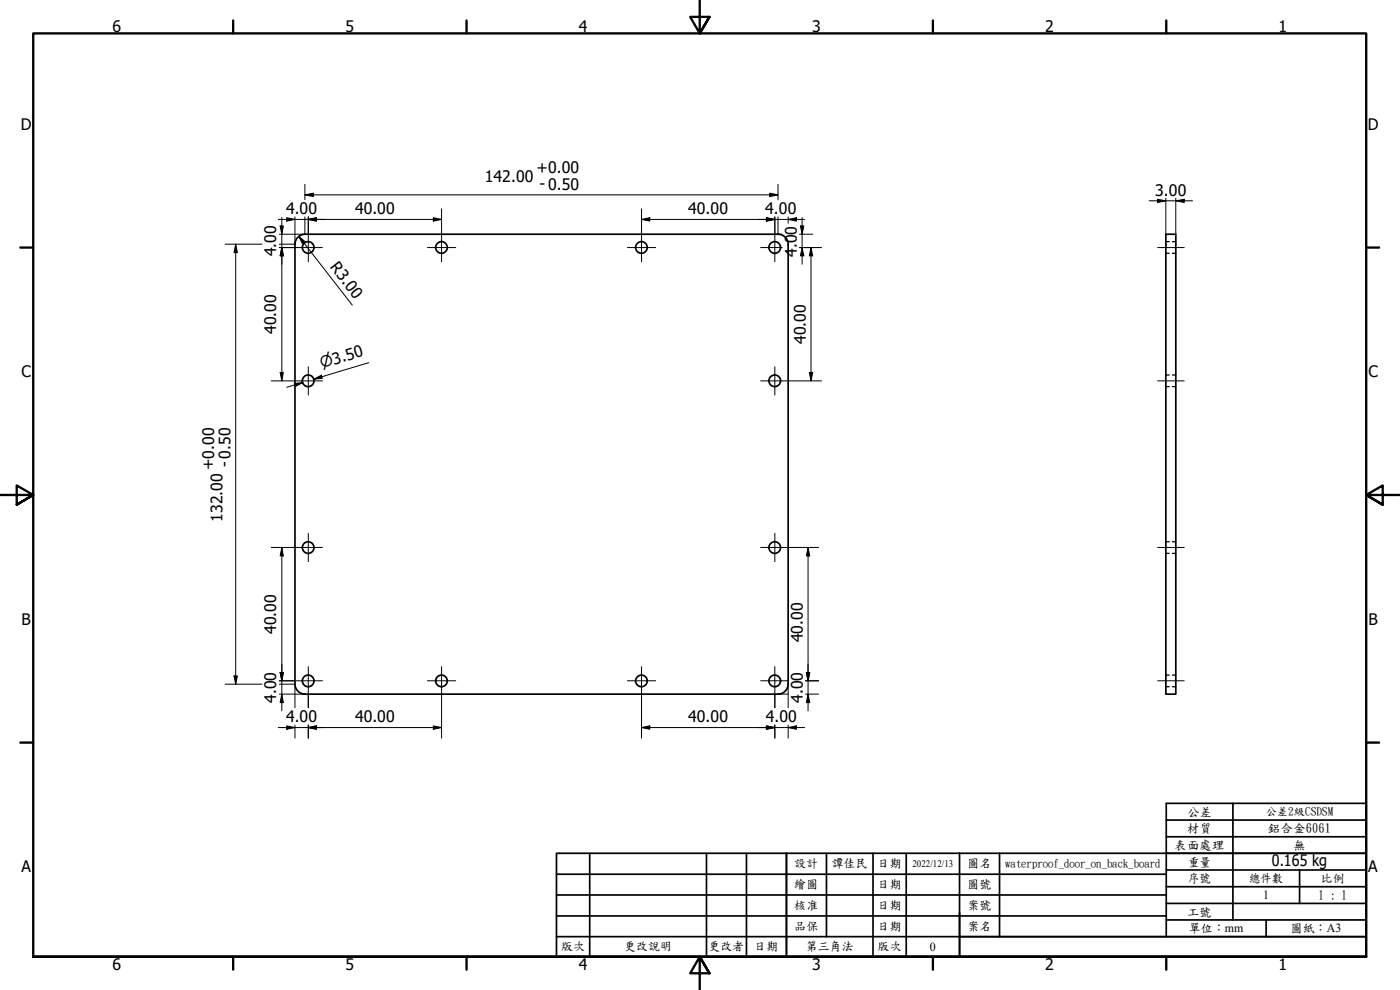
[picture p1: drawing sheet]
<svg xmlns="http://www.w3.org/2000/svg" width="420mm" height="297mm" viewBox="0 0 420 297" stroke-linecap="round" stroke-linejoin="round" font-family="sans-serif">
<!-- layer: Visible (ISO) -->
<g fill="none" stroke="#000" stroke-width=".51">
<path d="M88.5 73.3v131.9a3 3 0 0 0 3 3.1h142a3 3 0 0 0 3-3.1v-131.9M88.5 73.3a3 3 0 0 1 3-3h142a3 3 0 0 1 3 3M349.9 70.3h3v138h-3z"/>
<circle cx="92.5" cy="74.2" r="1.75"/>
<circle cx="132.5" cy="74.2" r="1.75"/>
<circle cx="192.5" cy="74.2" r="1.75"/>
<circle cx="232.5" cy="74.2" r="1.75"/>
<circle cx="92.5" cy="114.3" r="1.75"/>
<circle cx="232.5" cy="114.3" r="1.75"/>
<circle cx="92.5" cy="164.3" r="1.75"/>
<circle cx="232.5" cy="164.3" r="1.75"/>
<circle cx="92.5" cy="204.3" r="1.75"/>
<circle cx="132.5" cy="204.3" r="1.75"/>
<circle cx="192.5" cy="204.3" r="1.75"/>
<circle cx="232.5" cy="204.3" r="1.75"/>
</g>
<!-- layer: Hidden (ISO) -->
<g fill="none" stroke="#000" stroke-width=".38">
<path d="M349.9 72.5h1M349.9 76h1M351.9 72.5h1M351.9 76h1M349.9 112.5h1M349.9 116h1M351.9 112.5h1M351.9 116h1M349.9 166h1M349.9 162.5h1M351.9 166h1M351.9 162.5h1"/>
<path d="M349.9 206h1M349.9 202.6h1M351.9 206h1M351.9 202.6h1"/>
</g>
<!-- layer: Border (ISO) -->
<g fill="none" stroke="#000" stroke-width=".7">
<path d="M70 6.1v3.9M140 6.1v3.9M210 0v10l-2.9-4.9h5.8l-2.9 4.9 2.9-4.9M280 6.1v3.9M350 6.1v3.9M6.1 74.3h3.9M410 74.3h3.9M0 148.5h10l-5-2.8v5.7l5-2.9-5 2.9M420 148.5h-10l5-2.8v5.7l-5-2.9 5 2.9M6.1 222.8h3.9M410 222.8h3.9M10 287.1v-277.1h400v277.1h-400h400"/>
<path d="M70 287.1v3.8M140 287.1v3.8M212.9 292l-2.9-4.9 2.9 4.9h-5.8l2.9-4.9v9.9M280 287.1v3.8M350 287.1v3.8"/>
</g>
<!-- layer: Title (ISO) -->
<g fill="none" stroke="#000" stroke-width=".51">
<path d="M167 256h69v31.1h-69zM177 256v31.1M212 256v31.1M224 256v31.1M248 256v25M262 256v31.1M272 256v31.1M288 256h122M288 256h-52v31.1h52v-13.3M288 256v25h122v-25M300 256v25M350 246h60v10h-60z"/>
<path d="M350 256v25M350 251.1h60M370 241h-20v5M410 246v-5h-40v35M167 274.8h183M167 268.5h183M167 262.3h183M350 271.1h60M350 261h60M350 266.1h60M350 276h60M380 276v5"/>
<path d="M390 261v10.1M167 281h121M288 281h122v6.1h-122z"/>
</g>
<!-- layer: Centerline (ISO) -->
<path d="M347.4 74.3h8M347.4 114.3h8M347.4 164.3h8M347.4 204.3h8" fill="none" stroke="#000" stroke-width=".3"/>
<!-- layer: Center Mark (ISO) -->
<g fill="none" stroke="#000" stroke-width=".3">
<path d="M88.3 74.3h8.5M92.5 70v8.5M128.3 74.3h8.5M132.5 70v8.5M188.3 74.3h8.5M192.5 70v8.5M232.5 70v4.3h-4.2M234.8 74.3h-2.3v4.2M88.3 114.3h8.5M92.5 110v8.5M228.3 114.3h8.5M232.5 110v8.5"/>
<path d="M88.3 164.3h8.5M92.5 160v8.5M228.3 164.3h8.5M232.5 160v8.5M88.3 204.3h8.5M92.5 200v8.5M128.3 204.3h8.5M132.5 200v8.5M188.3 204.3h8.5M192.5 200v8.5M232.5 200v4.3h-4.2M236.6 204.3h-4.1v4.2"/>
</g>
<!-- layer: Dimension (ISO) -->
<g fill="none" stroke="#000" stroke-width=".3">
<path d="M91.5 58.5l2.5-.5v1zM91.5 58.5h142M91.5 55.3v4.6M231 58l2.5 .5-2.5 .5zM233.5 55.3v4.6M347.4 59.8l2.5 .4-2.5 .6zM349.9 59.5v10.8M352.9 59.5v10.8M67.6 73.3h11M70.7 73.3l.5 2.5h-1zM70.7 73.3v132M83.5 65.8h49"/>
<path d="M83.8 74.3h4.5M84.1 67.8h.9l-.4 2.5zM84.6 74.3l.4 2.5h-.9zM84.6 65.3v49M86 65.3l2.5 .5-2.5 .5zM88.5 65.1v8.2h-4.7M89.7 70.9l1.9 1.7-.8 .6zM89.7 70.9l16 20.7M91.5 65.1v5.2h-7.7M92.5 65.8l2.5-.5v1zM92.5 65.1v4.9M130 65.3l2.5 .5-2.5 .5z"/>
<path d="M132.5 62.7v7.3M192.5 65.8l2.5-.5v1zM192.5 65.8h49M192.5 62.7v7.3M230 65.3l2.5 .5-2.5 .5zM232.5 65.1v4.9M233.5 65.1v5.2h1.3M236.5 65.8l2.5-.5v1zM236.5 65.1v1.9M240 70.3h3.9M240 74.3h6.6M240.2 67.8h1l-.5 2.5z"/>
<path d="M240.7 74.3l.5 2.5h-1zM240.7 65.3v14M243.4 74.3l.5 2.5h-1zM243.4 74.3v40M344.9 60.2h13M352.9 60.2l2.5-.4v1zM81.4 114.3h6.9M84.1 111.7h.9l-.4 2.6zM88.3 115l2.6-.2-2.3 1.2zM90.9 114.8l-4.9 1.4M94.2 113.8l2.3-1.2 .2 .9zM110.7 108.8l-16.5 5 2.4-.7"/>
<path d="M236.8 114.3h9.8M242.9 111.7h1l-.5 2.6zM81.4 164.3h6.9M84.6 164.3l.4 2.5h-.9zM84.6 164.3v49M236.8 164.3h8.9M242.5 164.3l.5 2.5h-1zM242.5 164.3v49M67.6 205.3h11M70.2 202.8h1l-.5 2.5zM83.5 218.3h49M83.8 205.3h4.7v7"/>
<path d="M83.8 208.3h7.7M83.8 204.3h4.5M84.1 201.8h.9l-.4 2.5zM84.6 208.3l.4 2.5h-.9zM86 217.8l2.5 .5-2.5 .5zM88.5 217.5v4M92.5 218.3l2.5-.5v1zM92.5 208.5v3.8M92.5 217.5v4M130 217.8l2.5 .5-2.5 .5zM132.5 208.5v13M192.5 218.3l2.5-.5v1z"/>
<path d="M192.5 208.5v13M192.5 218.3h49M230 217.8l2.5 .5-2.5 .5zM232.5 208.5v3.8M232.5 217.5v4M233.5 208.3h3.1M236.5 218.3l2.5-.5v1zM236.5 205.3v7M236.5 217.5v4M241.7 208.3h4M241.7 204.3h4M242 201.8h1l-.5 2.5z"/>
<path d="M242.5 208.3l.5 2.5h-1z"/>
</g>
<g fill="#000">
<path d="M91.5 58.5l2.5-.5v1z" fill-rule="evenodd"/>
<path d="M231 58l2.5 .5-2.5 .5z" fill-rule="evenodd"/>
<path d="M352.9 60.2l2.5-.4v1z" fill-rule="evenodd"/>
<path d="M70.7 73.3l.5 2.5h-1z" fill-rule="evenodd"/>
<path d="M84.1 67.8h.9l-.4 2.5z" fill-rule="evenodd"/>
<path d="M84.6 74.3l.4 2.5h-.9z" fill-rule="evenodd"/>
<path d="M84.6 74.3l.4 2.5h-.9z" fill-rule="evenodd"/>
<path d="M86 65.3l2.5 .5-2.5 .5z" fill-rule="evenodd"/>
<path d="M89.7 70.9l1.9 1.7-.8 .6z" fill-rule="evenodd"/>
<path d="M92.5 65.8l2.5-.5v1z" fill-rule="evenodd"/>
<path d="M92.5 65.8l2.5-.5v1z" fill-rule="evenodd"/>
<path d="M130 65.3l2.5 .5-2.5 .5z" fill-rule="evenodd"/>
<path d="M192.5 65.8l2.5-.5v1z" fill-rule="evenodd"/>
<path d="M230 65.3l2.5 .5-2.5 .5z" fill-rule="evenodd"/>
<path d="M230 65.3l2.5 .5-2.5 .5z" fill-rule="evenodd"/>
<path d="M236.5 65.8l2.5-.5v1z" fill-rule="evenodd"/>
<path d="M240.2 67.8h1l-.5 2.5z" fill-rule="evenodd"/>
<path d="M240.7 74.3l.5 2.5h-1z" fill-rule="evenodd"/>
<path d="M243.4 74.3l.5 2.5h-1z" fill-rule="evenodd"/>
<path d="M347.4 59.8l2.5 .4-2.5 .6z" fill-rule="evenodd"/>
<path d="M84.1 111.7h.9l-.4 2.6z" fill-rule="evenodd"/>
<path d="M88.3 115l2.6-.2-2.3 1.2z" fill-rule="evenodd"/>
<path d="M94.2 113.8l2.3-1.2 .2 .9z" fill-rule="evenodd"/>
<path d="M242.9 111.7h1l-.5 2.6z" fill-rule="evenodd"/>
<path d="M84.6 164.3l.4 2.5h-.9z" fill-rule="evenodd"/>
<path d="M242.5 164.3l.5 2.5h-1z" fill-rule="evenodd"/>
<path d="M70.2 202.8h1l-.5 2.5z" fill-rule="evenodd"/>
<path d="M84.1 201.8h.9l-.4 2.5z" fill-rule="evenodd"/>
<path d="M84.1 201.8h.9l-.4 2.5z" fill-rule="evenodd"/>
<path d="M84.6 208.3l.4 2.5h-.9z" fill-rule="evenodd"/>
<path d="M86 217.8l2.5 .5-2.5 .5z" fill-rule="evenodd"/>
<path d="M92.5 218.3l2.5-.5v1z" fill-rule="evenodd"/>
<path d="M92.5 218.3l2.5-.5v1z" fill-rule="evenodd"/>
<path d="M130 217.8l2.5 .5-2.5 .5z" fill-rule="evenodd"/>
<path d="M192.5 218.3l2.5-.5v1z" fill-rule="evenodd"/>
<path d="M230 217.8l2.5 .5-2.5 .5z" fill-rule="evenodd"/>
<path d="M230 217.8l2.5 .5-2.5 .5z" fill-rule="evenodd"/>
<path d="M236.5 218.3l2.5-.5v1z" fill-rule="evenodd"/>
<path d="M242 201.8h1l-.5 2.5z" fill-rule="evenodd"/>
<path d="M242 201.8h1l-.5 2.5z" fill-rule="evenodd"/>
<path d="M242.5 208.3l.5 2.5h-1z" fill-rule="evenodd"/>
</g>
<g font-size="4.8">
<text x="33.7" y="9.6">6</text>
<text x="103.7" y="9.6">5</text>
<text x="173.7" y="9.6">4</text>
<text x="243.7" y="9.6">3</text>
<text x="313.7" y="9.6">2</text>
<text x="383.7" y="9.6">1</text>
<text x="6.2" y="38.9">D</text>
<text x="410.5" y="38.9">D</text>
<text x="161" y="51.8">+0.00</text>
<text x="145.5" y="54.5">142.00</text>
<text x="161.9" y="56.7">- 0.50</text>
<text x="346.7" y="58.7">3.00</text>
<text x="85.9" y="64.2">4.00</text>
<text x="106.6" y="64.2">40.00</text>
<text x="206.6" y="64.2">40.00</text>
<text x="229.7" y="64.2">4.00</text>
<text x="82.9" y="76.9" transform="rotate(-90 82.9 76.9)">4.00</text>
<text x="239.1" y="77.1" transform="rotate(-90 239.1 77.1)">4.00</text>
<text x="98.9" y="80.2" transform="rotate(52 98.9 80.2)">R3.00</text>
<text x="82.9" y="100.3" transform="rotate(-90 82.9 100.3)">40.00</text>
<text x="241.8" y="103.2" transform="rotate(-90 241.8 103.2)">40.00</text>
<text x="6.4" y="113.1">C</text>
<text x="410.7" y="113.1">C</text>
<text x="64.1" y="141.1" transform="rotate(-90 64.1 141.1)">+0.00</text>
<text x="69" y="140.3" transform="rotate(-90 69 140.3)">- 0.50</text>
<text x="66.7" y="156.6" transform="rotate(-90 66.7 156.6)">132.00</text>
<text x="6.4" y="187.4">B</text>
<text x="82.9" y="190.2" transform="rotate(-90 82.9 190.2)">40.00</text>
<text x="410.7" y="187.4">B</text>
<text x="240.9" y="192.8" transform="rotate(-90 240.9 192.8)">40.00</text>
<text x="82.9" y="210.9" transform="rotate(-90 82.9 210.9)">4.00</text>
<text x="240.9" y="210.9" transform="rotate(-90 240.9 210.9)">4.00</text>
<text x="85.9" y="216.6">4.00</text>
<text x="106.6" y="216.6">40.00</text>
<text x="206.6" y="216.7">40.00</text>
<text x="229.9" y="216.6">4.00</text>
<text x="6.4" y="261.7">A</text>
<text x="381.7" y="259.9">0.165 kg</text>
<text x="410.7" y="261.7">A</text>
<text x="33.7" y="290.9">6</text>
<text x="103.7" y="290.9">5</text>
<text x="173.7" y="290.9">4</text>
<text x="243.7" y="290.9">3</text>
<text x="313.7" y="290.9">2</text>
<text x="383.7" y="290.9">1</text>
</g>
<text font-size="4.6" x="96.6" y="110.5" transform="rotate(-17 96.6 110.5)">⌀3.50</text>
<g font-size="3.7">
<text x="356.2" y="244.8">公差</text>
<text x="356.2" y="249.7">材質</text>
<text x="380.5" y="249.7">鋁合金6061</text>
<text x="352.4" y="254.7">表面</text>
<text x="360" y="254.7">處理</text>
<text x="388.1" y="254.6">無</text>
<text x="238.4" y="260.1">設</text>
<text x="242" y="260.1">計</text>
<text x="249.6" y="260.2">譚</text>
<text x="253.2" y="260.2">佳民</text>
<text x="263.4" y="260.2">日期</text>
<text x="290.4" y="260.2">圖</text>
<text x="294" y="260.2">名</text>
<text x="356.6" y="259.7">重量</text>
<text x="238.4" y="266.6">繪圖</text>
<text x="263.4" y="266.5">日期</text>
<text x="290.4" y="266.5">圖</text>
<text x="294" y="266.5">號</text>
<text x="356.6" y="264.7">序號</text>
<text x="374.9" y="264.7">總件數</text>
<text x="379.1" y="269.8">1</text>
<text x="395.7" y="269.8">1 : 1</text>
<text x="396.4" y="264.5">比例</text>
<text x="238.4" y="272.7">核准</text>
<text x="263.4" y="272.7">日期</text>
<text x="290.4" y="272.8">案號</text>
<text x="356.4" y="274.7">工號</text>
<text x="238.4" y="279">品</text>
<text x="242" y="279">保</text>
<text x="263.4" y="279">日期</text>
<text x="290.4" y="279.1">案名</text>
<text x="356.8" y="279.6">單位：mm</text>
<text x="387.4" y="279.6">圖</text>
<text x="391" y="279.6">紙：A3</text>
<text x="168.4" y="285.2">版</text>
<text x="172" y="285.2">次</text>
<text x="187.3" y="285.1">更改 明</text>
<text x="194.5" y="285.1">說</text>
<text x="212.6" y="285.2">更改</text>
<text x="219.8" y="285.2">者</text>
<text x="226.4" y="285.1">日期</text>
<text x="241.8" y="285.2">第三角法</text>
<text x="263.4" y="285.2">版</text>
<text x="267" y="285.2">次</text>
<text x="279.1" y="285.3">0</text>
</g>
<g font-size="3.4">
<text x="379.9" y="244.6">公差2級CSDSM</text>
<text x="301.7" y="260">waterproof_door_on_back_board</text>
</g>
<text font-size="3" x="273.8" y="260.2">2022/12/13</text>
</svg>
